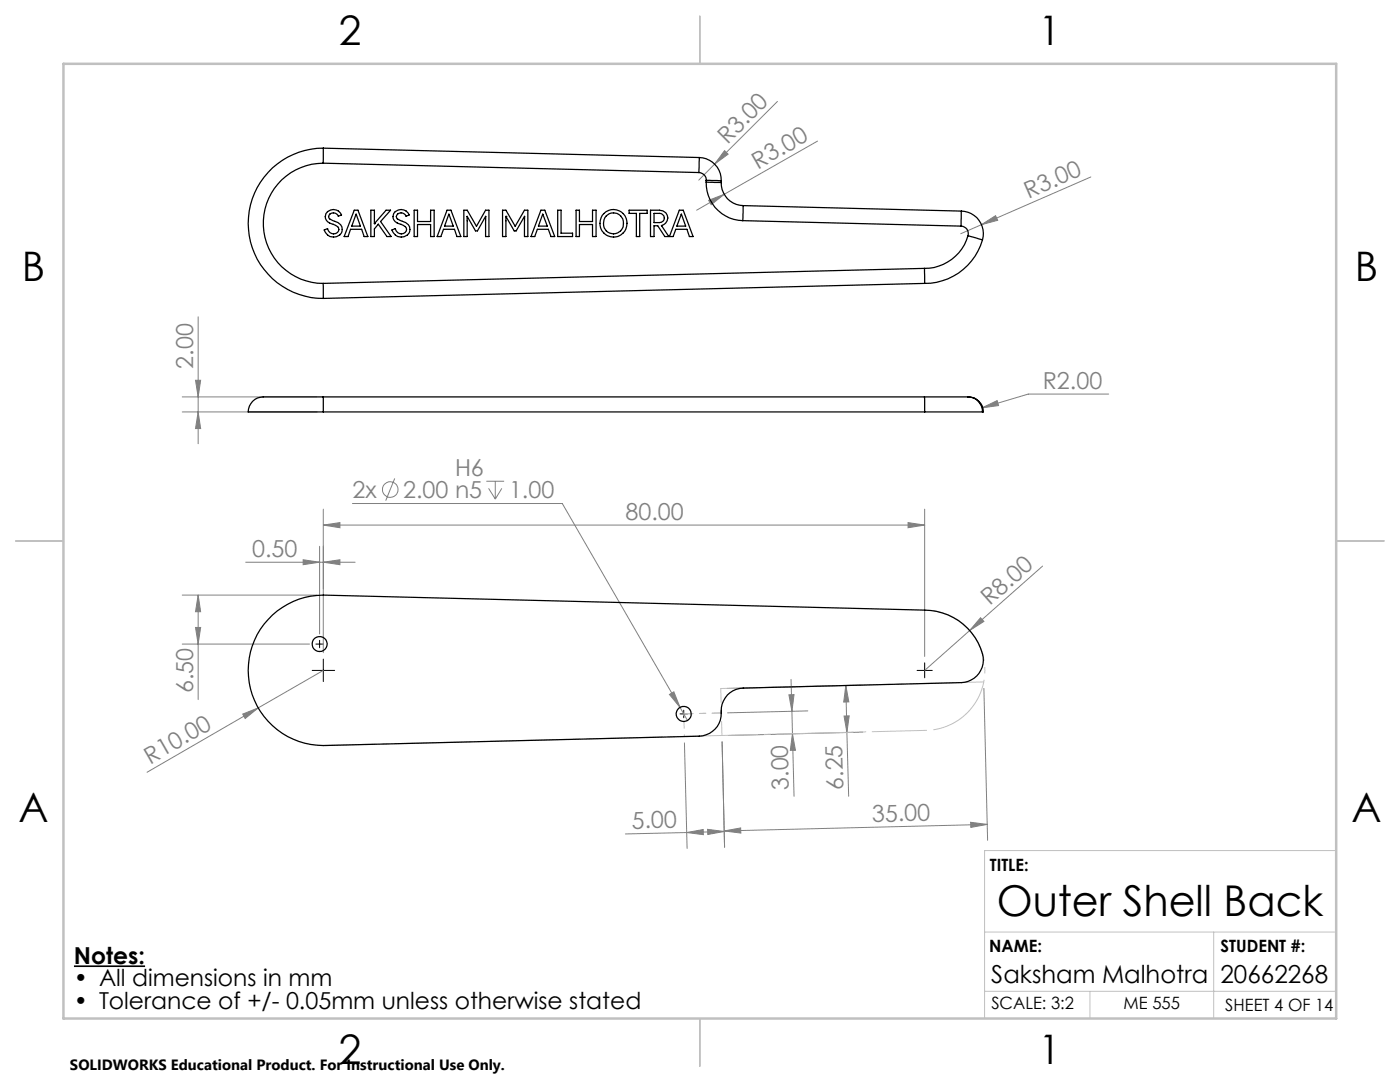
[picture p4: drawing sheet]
<svg xmlns="http://www.w3.org/2000/svg" width="279mm" height="216mm" viewBox="0 0 279 216" stroke-linecap="round" stroke-linejoin="round" font-family="sans-serif">
<g fill="none" stroke="#808080" stroke-width=".2">
<path d="M141.4 40l3.1-1.2-2.6 2.1zM142.6 32.7l-3.1 3.2M144.5 38.8l-5.5 3.1M144.6 30.1l.7 .7-2.7 1.9zM155.2 20.2l-12.6 12.5M163.2 28.2l-18.7 10.6M217.7 35.3l-21.8 9.5M195.9 44.8l2.8-1.8 .4 1zM195.9 44.8l-4.2 1.8M36.4 79.2h26.8M39 75.9h1l-.5 3.3zM39.5 63.2v25.3"/>
<path d="M221.3 78.6h-16.1l-9.2 2.8M36.4 82.2h26.9M39.5 82.2l.5 3.3h-1zM78.8 95.5l-1.8 4.4M97 96h3.6M97.5 97.4l1.3 2.2M98.8 96v3.6M100.2 97.4l-1.4 2.2M196 81.4l3-1.5 .3 1zM36.4 118.7h26.9M39.5 118.7l.5 3.4h-1zM39.5 118.7v20.9"/>
<path d="M49 112.2h21.9M60.5 111.7l3.3 .5-3.3 .5zM63.8 109v17.5M64.5 104.8l3.3-.5v1zM64.5 101.6v28.6M64.5 104.8h120M64.5 112.2l3.3-.5v1zM70.3 100.5h41.9l23.5 40.6M181.2 104.3l3.3 .5-3.3 .5zM184.5 101.6v29.4M208.1 113l-14.6 12.8M36.4 128.5h25.4"/>
<path d="M39 125.2h1l-.5 3.3zM64.5 133.8l-13 7.5M133.6 138.6l.9-.6 1.2 3.1zM157.4 138.6h1.1l-.5 3.3zM157.9 135.6l.1 6.3M168.8 136.8l.2 9.4M168.8 136.8l.6 3.3h-1zM172 136.7l-26.9 .7M193.5 125.8l-9 8M195.7 123.3l.7 .7-2.9 1.8zM196.4 137.4l.7 30.3M48.4 142.5l3.1-1.2-2.6 2.1z"/>
<path d="M51.5 141.3l-22.1 12.8M135.7 141.1l1.5 2.7M136.6 148.2l.5 21.1M144.1 148l.5 21.1M158 141.9l.2 4.5M158.2 146.4l.5 3.3h-1zM158.2 146.4l.3 12.5M161.2 141.9l-16 .3M168.5 142.9l1-.1-.5 3.4zM169 146.2l.4 12.7M172.2 146.1l-26.9 .7M137.1 166.1l3.2-.6 .1 1z"/>
<path d="M137.1 166.1l-12.3 .3M141.2 165.5l3.3 .4-3.2 .6zM144.5 165.8l3.3-.6v1zM144.5 165.9l-7.4 .2M193.7 164.1l3.3 .4-3.3 .6zM197 164.5l-52.5 1.3"/>
<circle cx="77.9" cy="97.7" r="1.55"/>
</g>
<path d="M14.8 192.8h14.2" fill="none" stroke="#000" stroke-width=".33"/>
<path d="M184.6 121.7a12 12 0 0 1 12 12 12 12 0 0 1-12 12" fill="none" stroke="#c0c0c0" stroke-width=".2" stroke-dasharray="15.2 1.3 1.3 1.3" stroke-dashoffset="-1.7" stroke-linecap="butt"/>
<path d="M62.3 133.8h4.5M63 128.5h1.5M63.8 127.8v1.5M64.5 131.5v4.5M183 133.8h3.1M184.5 132.3v3M135.7 142.5h1.5M136.5 141.7v1.5" fill="none" stroke="#000" stroke-width=".2"/>
<path d="M136.5 142.4l7.5-.1M144 142.3l-7.5 .1" fill="none" stroke="#c0c0c0" stroke-width=".2" stroke-dasharray="15.2 1.3 1.3 1.3" stroke-dashoffset="13.4"/>
<path d="M64.6 148.7l120-3" fill="none" stroke="#c0c0c0" stroke-width=".2" stroke-dasharray="15.2 1.3 1.3 1.3" stroke-dashoffset="4.8"/>
<path d="M136.5 142.4l.1 4.5" fill="none" stroke="#c0c0c0" stroke-width=".2" stroke-dasharray="15.2 1.3 1.3 1.3" stroke-dashoffset="14.9"/>
<path d="M144.1 146.8l-.3-9.4" fill="none" stroke="#c0c0c0" stroke-width=".2" stroke-dasharray="15.2 1.3 1.3 1.3" stroke-dashoffset="12.5"/>
<path d="M143.8 137.4l52.5-1.3" fill="none" stroke="#c0c0c0" stroke-width=".2" stroke-dasharray="15.2 1.3 1.3 1.3" stroke-dashoffset=".4"/>
<path d="M266.7 169.7h-70.2v33.5M196.5 197.8h70.2M196.5 186h70.2M217.5 197.8v5.4M242.2 186v17.2" fill="none" stroke="#c0c0c0" stroke-width=".2"/>
<path d="M139.7 3.2v9.5M3.1 107.9h9.6M266.7 107.9h9.5M139.7 203.2v9.6" fill="none" stroke="#c0c0c0" stroke-width=".25"/>
<path d="M12.7 12.7h254v190.5h-254z" fill="none" stroke="#c0c0c0" stroke-width=".5"/>
<g fill="#808080">
<path d="M195.9 44.8l2.8-1.8 .4 1z"/>
<path d="M141.4 40l3.1-1.2-2.6 2.1z"/>
<path d="M48.4 142.5l3.1-1.2-2.6 2.1z"/>
<path d="M195.7 123.3l.7 .7-2.9 1.8z"/>
<path d="M144.6 30.1l.7 .7-2.7 1.9z"/>
<path d="M137.1 166.1l3.2-.6 .1 1zM141.2 165.5l3.3 .4-3.2 .6z"/>
<path d="M193.7 164.1l3.3 .4-3.3 .6zM144.5 165.8l3.3-.6v1z"/>
<path d="M168.5 142.9l1-.1-.5 3.4zM168.8 136.8l.6 3.3h-1z"/>
<path d="M157.4 138.6h1.1l-.5 3.3zM158.2 146.4l.5 3.3h-1z"/>
<path d="M181.2 104.3l3.3 .5-3.3 .5zM64.5 104.8l3.3-.5v1z"/>
<path d="M196 81.4l3.3-.5-.3-1zM133.6 138.6l2.1 2.5-1.2-3.1zM60.5 111.7l3.3 .5-3.3 .5zM64.5 112.2l3.3-.5v1z"/>
<path d="M39 75.9h1l-.5 3.3zM39.5 82.2l.5 3.3h-1zM39.5 118.7l.5 3.4h-1zM39 125.2h1l-.5 3.3z"/>
</g>
<g fill="none" stroke="#000" stroke-width=".25">
<path d="M64.5 32.6a12 12 0 0 0-11.9 12 12 12 0 0 0 11.9 12M64.5 32.6l75 1.8M64.5 29.6a15 15 0 0 0-15 15 15 15 0 0 0 15 14.9M64.5 29.6v3M64.5 29.6l75.1 1.8M139.5 34.4a1.45 1.45 0 0 1 1.4 1.6M139.6 31.4l-.1 3M139.6 31.4a4.5 4.5 0 0 1 4.3 4.7M140.9 36.3a7.5 7.5 0 0 0 7.3 7.7M140.9 36.3l3 .1M140.9 36l3 .1M140.9 36v.3"/>
<path d="M143.9 36.4a4.5 4.5 0 0 0 4.4 4.6M143.9 36.1v.3M64.5 56.6v2.9M65.4 42.2a1.77 1.77 0 0 1 2.8 .7l-.7 .2a1.02 1.02 0 0 0-1-.6 1.02 1.02 0 0 0-.9 .7 1.23 1.23 0 0 0 1.2 1 1.58 1.58 0 0 1 1.5 1.7 1.58 1.58 0 0 1-1.7 1.4 1.95 1.95 0 0 1-1.9-1.4l.7-.3a1.15 1.15 0 0 0 1 1.1 1.15 1.15 0 0 0 1.2-.9 1.22 1.22 0 0 0-1.1-1 1.5 1.5 0 0 1-1.4-.9 1.5 1.5 0 0 1 .3-1.7zM70.7 41.9h.7l2 5.3h-.7l-.5-1.4h-2.2l-.5 1.4h-.8zM71 42.8l.9 2.3h-1.7zM74.7 44.6h.1M77.9 42l-1.9 2.2 2 3h-.8l-1.7-2.5-.8 1v1.5h-.7v-5.3h.7v2.7M77.9 41.9h-.9l-2.3 2.7M77.9 41.9v.1M78.9 42.2a1.77 1.77 0 0 1 2.8 .7l-.7 .2a1.02 1.02 0 0 0-1-.6 1.02 1.02 0 0 0-.9 .7 1.23 1.23 0 0 0 1.2 1 1.58 1.58 0 0 1 1.5 1.7 1.58 1.58 0 0 1-1.7 1.4 1.95 1.95 0 0 1-1.9-1.4l.7-.3a1.15 1.15 0 0 0 1 1.1 1.15 1.15 0 0 0 1.2-.9 1.22 1.22 0 0 0-1.1-1 1.5 1.5 0 0 1-1.4-.9 1.5 1.5 0 0 1 .3-1.7zM82.7 41.9h.6v2.3h2.6v-2.3h.7v5.3h-.7v-2.4h-2.6v2.4h-.6z"/>
<path d="M89.2 41.9h.8l2 5.3h-.8l-.5-1.4h-2.2l-.5 1.4h-.8zM89.6 42.8l.9 2.3h-1.8zM92.6 41.9h.6l1.9 3.2 1.8-3.2h.7v5.3h-.7v-4l-1.6 2.9h-.4l-1.7-2.9v4h-.6zM95.1 45.1h.1M100.3 41.9h.7l1.8 3.2 1.9-3.2h.6v5.3h-.6v-4l-1.7 2.9h-.4l-1.6-2.9v4h-.7zM101 43.2h.1M107.9 41.9h.8l2 5.3h-.7l-.6-1.4h-2.2l-.5 1.4h-.7zM108.3 42.8l.9 2.3h-1.7zM108.3 42.8h.1M111.3 41.9h.7v4.6h2.3v.7h-3zM115 41.9h.6v2.3h2.7v-2.3h.7v5.3h-.7v-2.4h-2.7v2.4h-.6zM125.6 41.9h3.6v.7h-1.5v4.6h-.7v-4.6h-1.4z"/>
<path d="M129.8 41.9h1.8a1.55 1.55 0 0 1 1.7 1.4 1.55 1.55 0 0 1-1.3 1.7l1.5 2.2h-.8l-1.4-2.2h-.8v2.2h-.7zM130.5 42.6h1.2a.92 .92 0 0 1 .9 .9 .92 .92 0 0 1-1 .9h-1.1zM132 45h.1M135.6 41.9h.7l2 5.3h-.7l-.5-1.4h-2.2l-.6 1.4h-.7zM136 42.8l.8 2.3h-1.7zM148.2 44l43.6 1.1M148.3 41l-.1 3M148.3 41l43.6 1.1M184.5 53.6v3M184.5 53.6l-120 3M184.5 56.6l-120 2.9M191.8 45.1a1.46 1.46 0 0 1 1.4 1.9"/>
<path d="M191.9 42.1a4.5 4.5 0 0 1 4.2 5.8M191.9 42.1l-.1 3M193.2 47a9 9 0 0 1-8.7 6.6M193.2 47l2.9 .9M196.1 47.9a12 12 0 0 1-11.6 8.7M64.5 79.2h-10.9a4.4 4.4 0 0 0-3.2 .9 2.67 2.67 0 0 0-.8 2.1h14.9M64.5 79.2v3M64.5 79.2h120M184.5 79.2v3M184.5 79.2h8.7M193.2 79.2a2.95 2.95 0 0 1 3 3h-.1M193.2 79.2a2.95 2.95 0 0 1 2.9 3"/>
<path d="M64.5 82.2h120M184.5 82.2h11.6M54.4 122.7a15.1 15.1 0 0 1 10.1-4l120 3a12 12 0 0 1 11.7 9.4 4.5 4.5 0 0 1-4.3 5.1l-43.6 1.1a4.5 4.5 0 0 0-4.4 5 4.5 4.5 0 0 1-4.3 4.6l-75.1 1.9a15 15 0 0 1-13.9-9.6 15 15 0 0 1 3.8-16.5z"/>
<circle cx="122.4" cy="44.5" r="2.74"/>
<circle cx="122.4" cy="44.5" r="2.07"/>
<circle cx="63.8" cy="128.5" r="1.5"/>
<circle cx="136.5" cy="142.5" r="1.5"/>
</g>
<text font-size="8.5" x="198.9" y="182.8">Outer Shell Back</text>
<g font-size="8.1">
<text x="67.6" y="8.9">2</text>
<text x="207.3" y="8.9">1</text>
<text x="4.4" y="56.1">B</text>
<text x="270.4" y="56.1">B</text>
<text x="3.7" y="164.1">A</text>
<text x="269.7" y="164.1">A</text>
<text x="67.6" y="212.4">2</text>
<text x="207.3" y="212.4">1</text>
</g>
<g font-size="4.9">
<text x="197.8" y="196.1">Saksham Malhotra</text>
<text x="243.6" y="196.1">20662268</text>
</g>
<g font-size="4.7" fill="#808080">
<text x="145.2" y="28.9" transform="rotate(-45 145.2 28.9)">R3.00</text>
<text x="151.3" y="33.8" transform="rotate(-30 151.3 33.8)">R3.00</text>
<text x="205.3" y="39.6" transform="rotate(-24 205.3 39.6)">R3.00</text>
<text x="38.5" y="73.5" transform="rotate(-90 38.5 73.5)">2.00</text>
<text x="208.1" y="77.6">R2.00</text>
<text x="90.8" y="94.9">H6</text>
<text x="70.4" y="99.4">2x</text>
<text x="80.5" y="99.4">2.00 n5</text>
<text x="101.6" y="99.4">1.00</text>
<text x="124.8" y="103.8">80.00</text>
<text x="50.3" y="111.2">0.50</text>
<text x="197.6" y="120.9" transform="rotate(-41 197.6 120.9)">R8.00</text>
<text x="38.5" y="138.3" transform="rotate(-90 38.5 138.3)">6.50</text>
<text x="30" y="152.6" transform="rotate(-30 30 152.6)">R10.00</text>
<text x="157.4" y="157.6" transform="rotate(-91 157.4 157.6)">3.00</text>
<text x="168.3" y="157.6" transform="rotate(-91 168.3 157.6)">6.25</text>
<text x="126.1" y="165.4" transform="rotate(-1 126.1 165.4)">5.00</text>
<text x="174.1" y="164" transform="rotate(-1 174.1 164)">35.00</text>
</g>
<g font-size="4.7">
<text x="14.8" y="192.3">Notes:</text>
<text x="14.8" y="196.8">• All dimensions in mm</text>
<text x="14.8" y="201.3">• Tolerance of +/- 0.05mm unless otherwise stated</text>
</g>
<g font-size="3.4">
<text x="197.5" y="173.8">TITLE:</text>
<text x="197.4" y="190">NAME:</text>
<text x="243.6" y="190">STUDENT #:</text>
<text x="197.8" y="201.3">SCALE: 3:2</text>
<text x="224.2" y="201.3">ME 555</text>
<text x="244.5" y="201.7">SHEET 4 OF 14</text>
</g>
<text font-size="3" x="14" y="213.5">SOLIDWORKS Educational Product. For Instructional Use Only.</text>
</svg>
